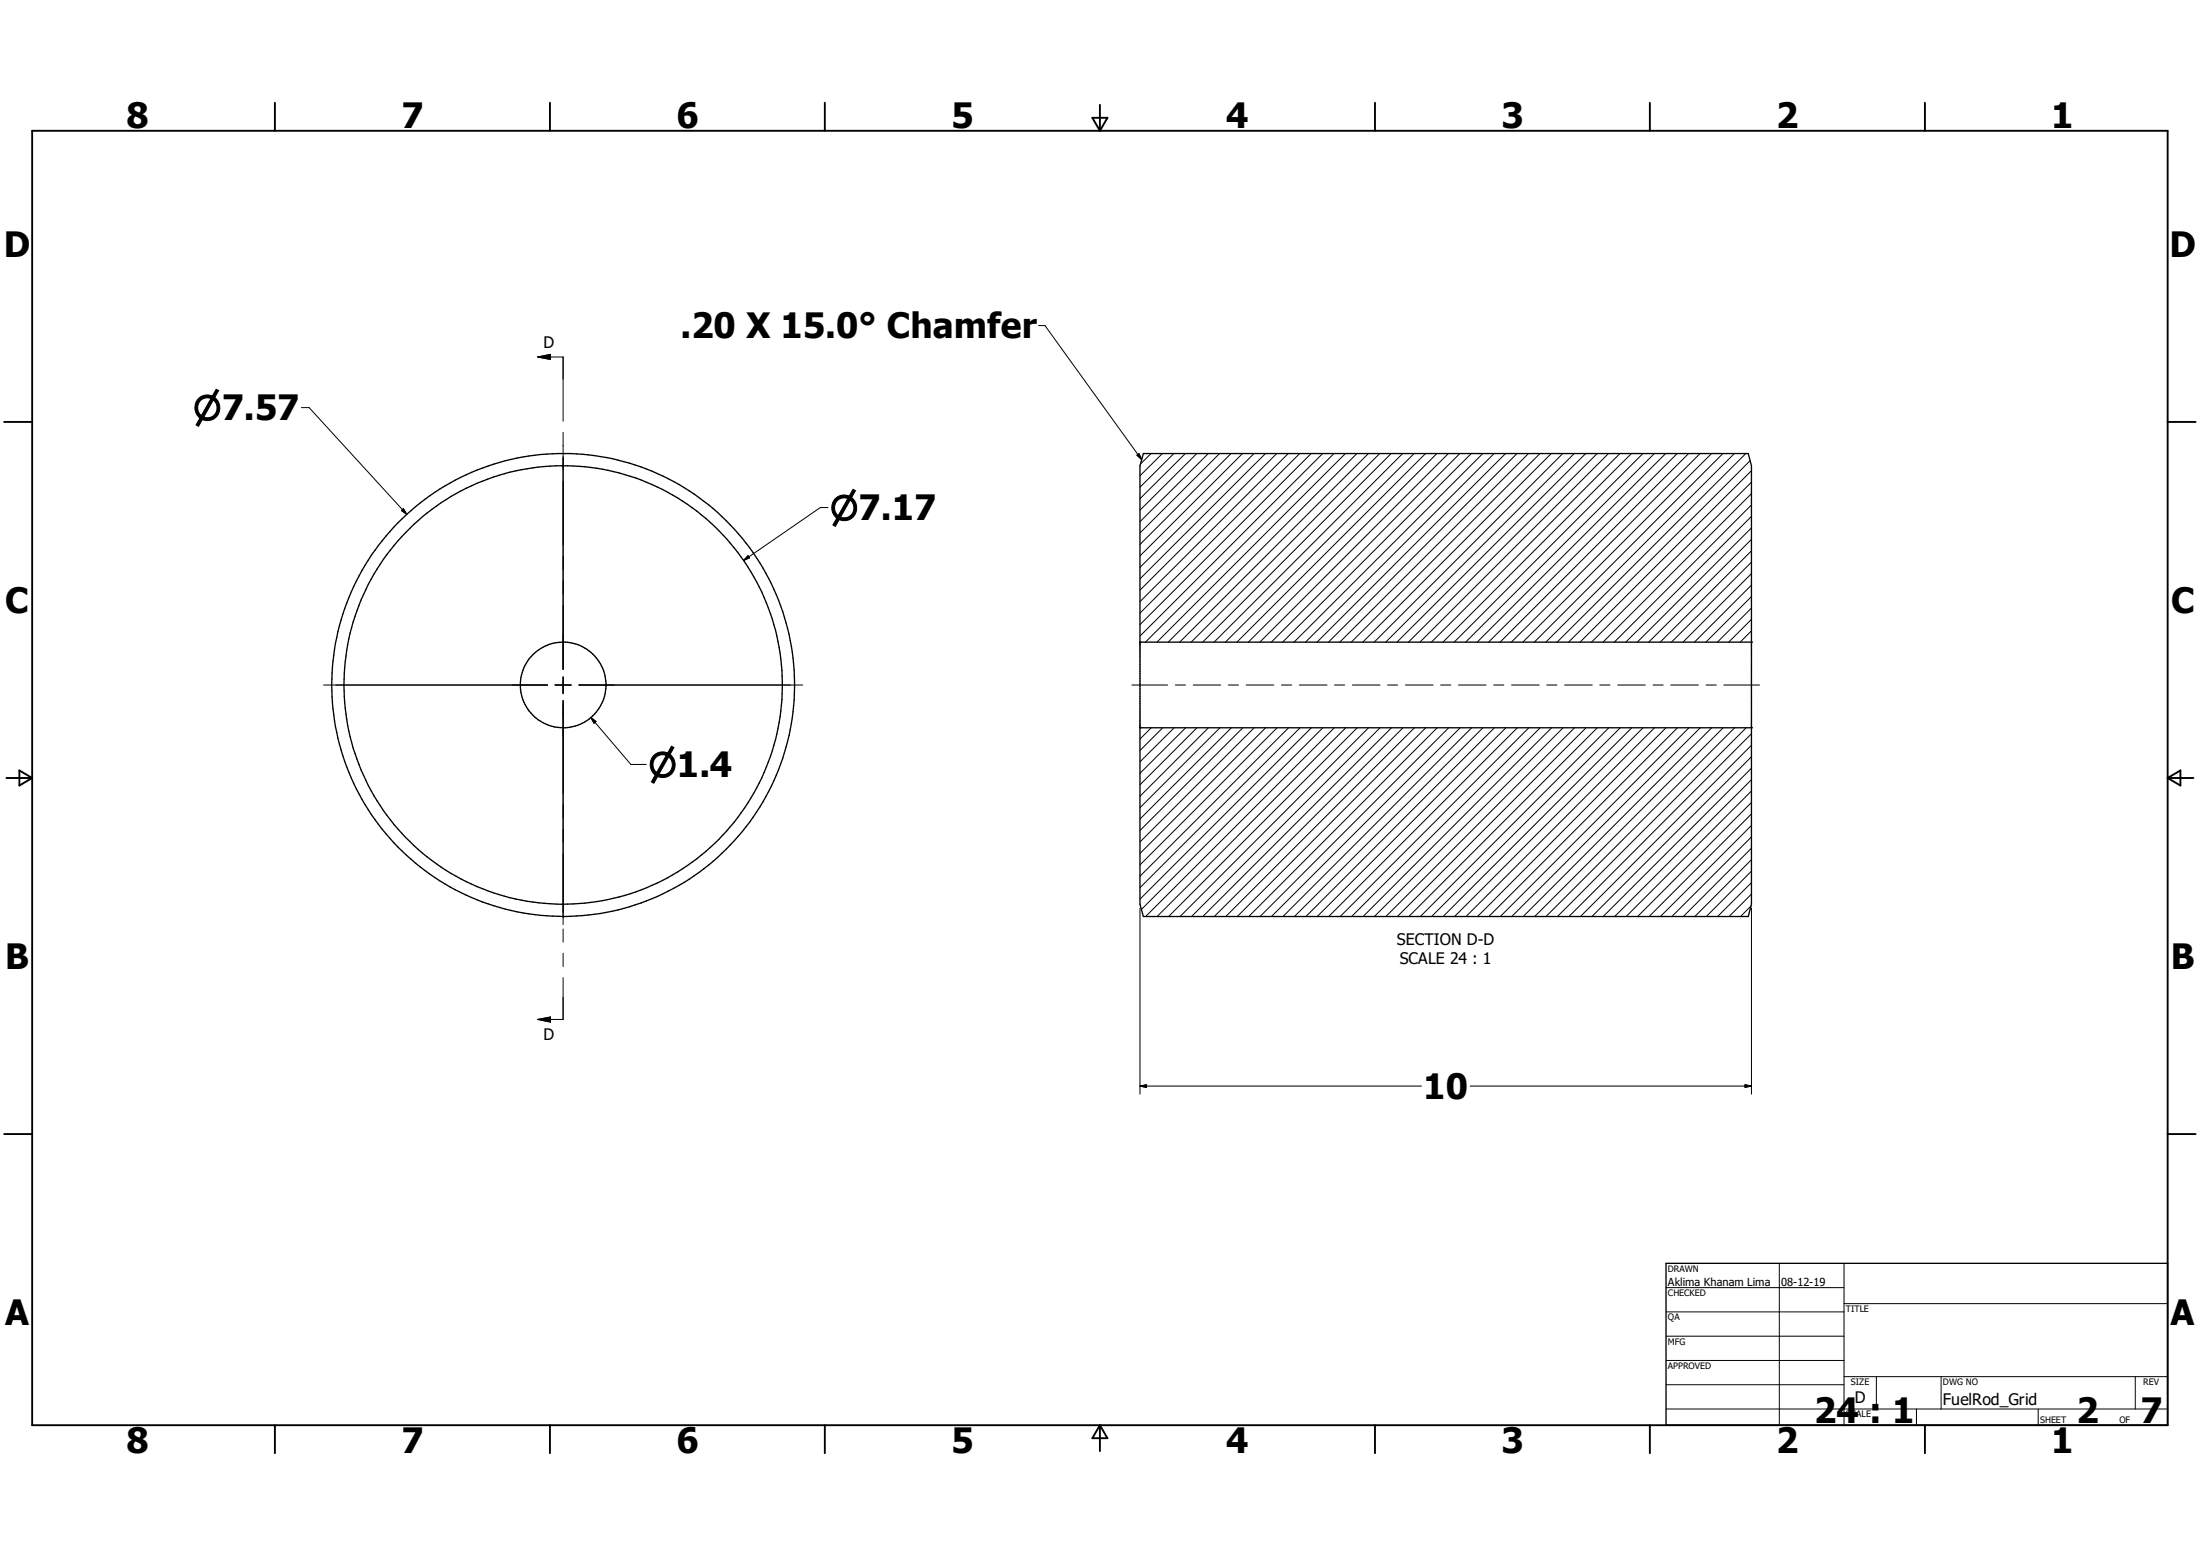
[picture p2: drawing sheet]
<svg xmlns="http://www.w3.org/2000/svg" width="297mm" height="210mm" viewBox="0 0 297 210" stroke-linecap="round" stroke-linejoin="round" font-family="sans-serif">
<g fill="none" stroke="#000" stroke-width=".14">
<path d="M40.7 55h1l13.2 14.4M72.6 48.2h3.4v8.6M72.6 48.2l1.7-.4v.7zM76 58.3v32.1M140.2 43.9h.9l13 18.1M54.2 68.9l.3-.2 .4 .7zM101 75l.2 .3-.8 .3zM111.8 68.5h-1.1l-10.3 7.1M153.5 61.4l.3-.2 .3 .8zM155.4 61.2l-1.4 1.4M156.9 61.2l-3 3M158.5 61.2l-4.6 4.6"/>
<path d="M160 61.2l-6.1 6.1M161.6 61.2l-7.7 7.7M163.1 61.2l-9.2 9.2M164.6 61.2l-10.7 10.7M166.2 61.2l-12.3 12.3M167.7 61.2l-13.8 13.8M169.3 61.2l-15.4 15.4M170.8 61.2l-16.9 16.9M172.4 61.2l-18.5 18.5M173.9 61.2l-20 20M175.5 61.2l-21.6 21.6M177 61.2l-23.1 23.1"/>
<path d="M178.6 61.2l-24.7 24.7M180.1 61.2l-25.5 25.5M181.6 61.2l-25.4 25.5M183.2 61.2l-25.5 25.5M184.7 61.2l-25.4 25.5M186.3 61.2l-25.5 25.5M187.8 61.2l-25.4 25.5M189.4 61.2l-25.5 25.5M190.9 61.2l-25.5 25.5M192.5 61.2l-25.5 25.5M194 61.2l-25.5 25.5M195.5 61.2l-25.4 25.5"/>
<path d="M197.1 61.2l-25.5 25.5M198.6 61.2l-25.4 25.5M200.2 61.2l-25.5 25.5M201.7 61.2l-25.4 25.5M203.3 61.2l-25.5 25.5M204.8 61.2l-25.4 25.5M206.4 61.2l-25.5 25.5M207.9 61.2l-25.5 25.5M209.4 61.2l-25.4 25.5M211 61.2l-25.5 25.5M212.5 61.2l-25.4 25.5M214.1 61.2l-25.5 25.5"/>
<path d="M215.6 61.2l-25.5 25.5M217.2 61.2l-25.5 25.5M218.7 61.2l-25.5 25.5M220.2 61.2l-25.4 25.5M221.8 61.2l-25.5 25.5M223.3 61.2l-25.4 25.5M224.9 61.2l-25.5 25.5M226.4 61.2l-25.4 25.5M228 61.2l-25.5 25.5M229.5 61.2l-25.5 25.5M231.1 61.2l-25.5 25.5M232.6 61.2l-25.5 25.5"/>
<path d="M234.1 61.2l-25.4 25.5M235.7 61.2l-25.5 25.5M236.3 62.2l-24.5 24.5M236.5 79l-7.7 7.7M236.5 77.4l-9.3 9.3M236.5 75.9l-10.8 10.8M236.5 74.3l-12.4 12.4M236.5 72.8l-13.9 13.9M236.5 71.2l-15.5 15.5M236.5 69.7l-17 17M236.5 68.2l-18.6 18.5M236.5 66.6l-20.1 20.1"/>
<path d="M236.5 65.1l-21.6 21.6M236.5 63.5l-23.2 23.2M43.7 92.5h30.2M74.9 92.5h2.2M76 91.4v2.3M76 94.6v30.2M78.2 92.5h30.2M79.8 96.9l5.4 6.3h2.1M79.8 96.9l.7 .5-.3 .2zM152.8 92.5h4.8M155.4 98.2l-1.5 1.6M157 98.2l-3.1 3.1"/>
<path d="M158.5 98.2l-4.6 4.6M158.7 92.5h1.3M160.1 98.2l-6.2 6.2M161.1 92.5h3.7M161.6 98.2l-7.7 7.7M163.1 98.2l-9.2 9.3M164.7 98.2l-10.8 10.8M165.8 92.5h1.4M166.2 98.2l-12.3 12.3M167.8 98.2l-13.9 13.9M168.3 92.5h3.7M169.3 98.2l-15.4 15.4"/>
<path d="M170.9 98.2l-17 17M172.4 98.2l-18.5 18.5M173 92.5h1.4M174 98.2l-20.1 20.1M175.4 92.5h3.8M175.5 98.2l-21.6 21.6M177 98.2l-23.1 23.2M178.6 98.2l-24.5 24.5M180.1 98.2l-25.4 25.5M180.2 92.5h1.3M181.7 98.2l-25.5 25.5M182.6 92.5h3.7"/>
<path d="M183.2 98.2l-25.4 25.5M184.8 98.2l-25.5 25.5M186.3 98.2l-25.4 25.5M187.3 92.5h1.4M187.9 98.2l-25.5 25.5M189.4 98.2l-25.5 25.5M189.7 92.5h3.8M191 98.2l-25.5 25.5M192.5 98.2l-25.5 25.5M194 98.2l-25.4 25.5M194.5 92.5h1.4M195.6 98.2l-25.5 25.5"/>
<path d="M196.9 92.5h3.7M197.1 98.2l-25.4 25.5M198.7 98.2l-25.5 25.5M200.2 98.2l-25.4 25.5M201.7 92.5h1.3M201.8 98.2l-25.5 25.5M203.3 98.2l-25.5 25.5M204.1 92.5h3.7M204.9 98.2l-25.5 25.5M206.4 98.2l-25.5 25.5M207.9 98.2l-25.4 25.5M208.8 92.5h1.4"/>
<path d="M209.5 98.2l-25.5 25.5M211 98.2l-25.4 25.5M211.2 92.5h3.8M212.6 98.2l-25.5 25.5M214.1 98.2l-25.4 25.5M215.7 98.2l-25.5 25.5M216 92.5h1.4M217.2 98.2l-25.5 25.5M218.4 92.5h3.7M218.7 98.2l-25.4 25.5M220.3 98.2l-25.5 25.5M221.8 98.2l-25.4 25.5"/>
<path d="M223.2 92.5h1.3M223.4 98.2l-25.5 25.5M224.9 98.2l-25.4 25.5M225.6 92.5h3.7M226.5 98.2l-25.5 25.5M228 98.2l-25.5 25.5M229.5 98.2l-25.4 25.5M230.3 92.5h1.4M231.1 98.2l-25.5 25.5M232.6 98.2l-25.4 25.5M232.7 92.5h4.8M234.2 98.2l-25.5 25.5"/>
<path d="M235.7 98.2l-25.4 25.5M236.5 85.1l-1.6 1.6M236.5 83.6l-3.1 3.1M236.5 82.1l-4.6 4.6M236.5 80.5l-6.2 6.2M236.5 99l-24.7 24.7M236.5 119.1l-4.6 4.6M236.5 117.6l-6.1 6.1M236.5 116l-7.7 7.7M236.5 114.5l-9.2 9.2M236.5 113l-10.8 10.7M236.5 111.4l-12.3 12.3"/>
<path d="M236.5 109.9l-13.9 13.8M236.5 108.3l-15.4 15.4M236.5 106.8l-17 16.9M236.5 105.2l-18.5 18.5M236.5 103.7l-20.1 20M236.5 102.1l-21.6 21.6M236.5 100.6l-23.1 23.1M72.6 137.6l1.7-.3v.7zM76 125.4v1.8M76 128.7v1.8M76 132v5.6h-3.4M153.9 122.6v25.1"/>
<path d="M236.4 122.3l-1.4 1.4M236.5 120.7l-3.1 3M236.5 122.6v25.1M153.9 146.6h38M153.9 146.6l.9-.2v.4zM198.5 146.6h38M235.6 146.4l.9 .2-.9 .2zM224.9 173.8h24.1M224.9 177.1h24.1M240.2 170.5v21.9M249 176h43.6M249 170.5v21.9"/>
<path d="M224.9 180.3h24.1M224.9 183.6h24.1M224.9 186.9h24.1M224.9 190.2h67.7M249 185.8h43.6M253.3 185.8v4.4M258.7 190.2v2.2M262.1 185.8v4.4M275.2 190.2v2.2M288.3 185.8v4.4"/>
</g>
<g fill="none" stroke="#000" stroke-width=".18">
<path d="M154.4 61.2h81.6l.5 1.7v59.2l-.5 1.6h-81.6l-.5-1.6v-59.2zM153.9 98.2h.1M153.9 86.7h.1M153.9 86.7h82.6M153.9 98.2h82.6M236.5 86.7h.1M236.5 98.2h.1M224.9 170.5h67.7v21.9h-67.7z"/>
<circle cx="76" cy="92.4" r="31.2"/>
<circle cx="76" cy="92.5" r="5.8"/>
<circle cx="76" cy="92.4" r="29.6"/>
</g>
<g fill="none" stroke="#000" stroke-width=".25">
<path d="M4.3 17.7h288.3v174.7h-288.3zM37.1 13.9v3.8M74.2 13.9v3.8M111.4 13.9v3.8M147.5 15.9h2l-1 1.8zM148.5 14.1v3.6M185.6 13.9v3.8M222.7 13.9v3.8M259.9 13.9v3.8M.6 56.9h3.7M292.6 56.9h3.8M.9 105h3.4"/>
<path d="M2.6 104l1.7 1-1.7 1zM292.6 105h3.5M292.6 105l1.8-1v2zM.6 153.1h3.7M292.6 153.1h3.8M37.1 192.4v3.7M74.2 192.4v3.7M111.4 192.4v3.7M148.5 192.4v3.5M148.5 192.4l1 1.7h-2zM185.6 192.4v3.7M222.7 192.4v3.7"/>
<path d="M259.9 192.4v3.7"/>
</g>
<path d="M72.6 48.2l1.7-.4v.7zM54.2 68.9l.3-.2 .4 .7zM101 75l.2 .3-.8 .3zM153.5 61.4l.3-.2 .3 .8zM79.8 96.9l.7 .5-.3 .2zM72.6 137.6l1.7-.3v.7zM153.9 146.6l.9-.2v.4zM235.6 146.4l.9 .2-.9 .2z" fill="#000" stroke="#000" stroke-width=".14"/>
<g font-size="4.7">
<text x="17.1" y="17.3">8</text>
<text x="54.2" y="17.3">7</text>
<text x="91.3" y="17.3">6</text>
<text x="128.4" y="17.3">5</text>
<text x="165.5" y="17.3">4</text>
<text x="202.7" y="17.3">3</text>
<text x="239.8" y="17.3">2</text>
<text x="276.9" y="17.3">1</text>
<text x=".5" y="34.7">D</text>
<text x="292.9" y="34.7">D</text>
<text x="91.9" y="45.7">.20 X 15.0° Chamfer</text>
<text x=".7" y="82.7">C</text>
<text x="293.1" y="82.7">C</text>
<text x=".7" y="130.7">B</text>
<text x="293.1" y="130.7">B</text>
<text x="192.2" y="148.3">10</text>
<text x=".7" y="178.8">A</text>
<text x="293" y="178.8">A</text>
<text x="17.1" y="196.1">8</text>
<text x="54.2" y="196.1">7</text>
<text x="91.3" y="196.1">6</text>
<text x="128.4" y="196.1">5</text>
<text x="165.5" y="196.1">4</text>
<text x="202.7" y="196.1">3</text>
<text x="239.8" y="196.1">2</text>
<text x="244.9" y="192.1">24 : 1</text>
<text x="276.9" y="196.1">1</text>
<text x="280.3" y="192.1">2</text>
<text x="289" y="192.1">7</text>
</g>
<g font-size="4.5">
<text x="26.1" y="56.7">n7.57</text>
<text x="112.1" y="70.2">n7.17</text>
<text x="87.5" y="104.9">n1.4</text>
</g>
<g font-size="2.1">
<text x="73.4" y="47">D</text>
<text x="188.6" y="127.5">SECTION D-D</text>
<text x="189" y="130.1">SCALE 24 : 1</text>
<text x="73.4" y="140.4">D</text>
<text x="250.4" y="189.4">D</text>
<text x="262.3" y="189.6">FuelRod_Grid</text>
</g>
<g font-size="1.5">
<text x="225.2" y="173.5">Aklima Khanam Lima</text>
<text x="240.5" y="173.5">08-12-19</text>
</g>
<g font-size="1.2">
<text x="225.2" y="171.7">DRAWN</text>
<text x="225.2" y="174.9">CHECKED</text>
<text x="225.2" y="178.2">QA</text>
<text x="249.2" y="177.1">TITLE</text>
<text x="225.2" y="181.5">MFG</text>
<text x="225.2" y="184.8">APPROVED</text>
<text x="249.2" y="191.3">SCALE</text>
<text x="249.9" y="186.9">SIZE</text>
<text x="262.3" y="186.9">DWG NO</text>
<text x="289.3" y="186.9">REV</text>
<text x="275.4" y="192.1">SHEET</text>
<text x="286.1" y="192.1">OF</text>
</g>
</svg>
